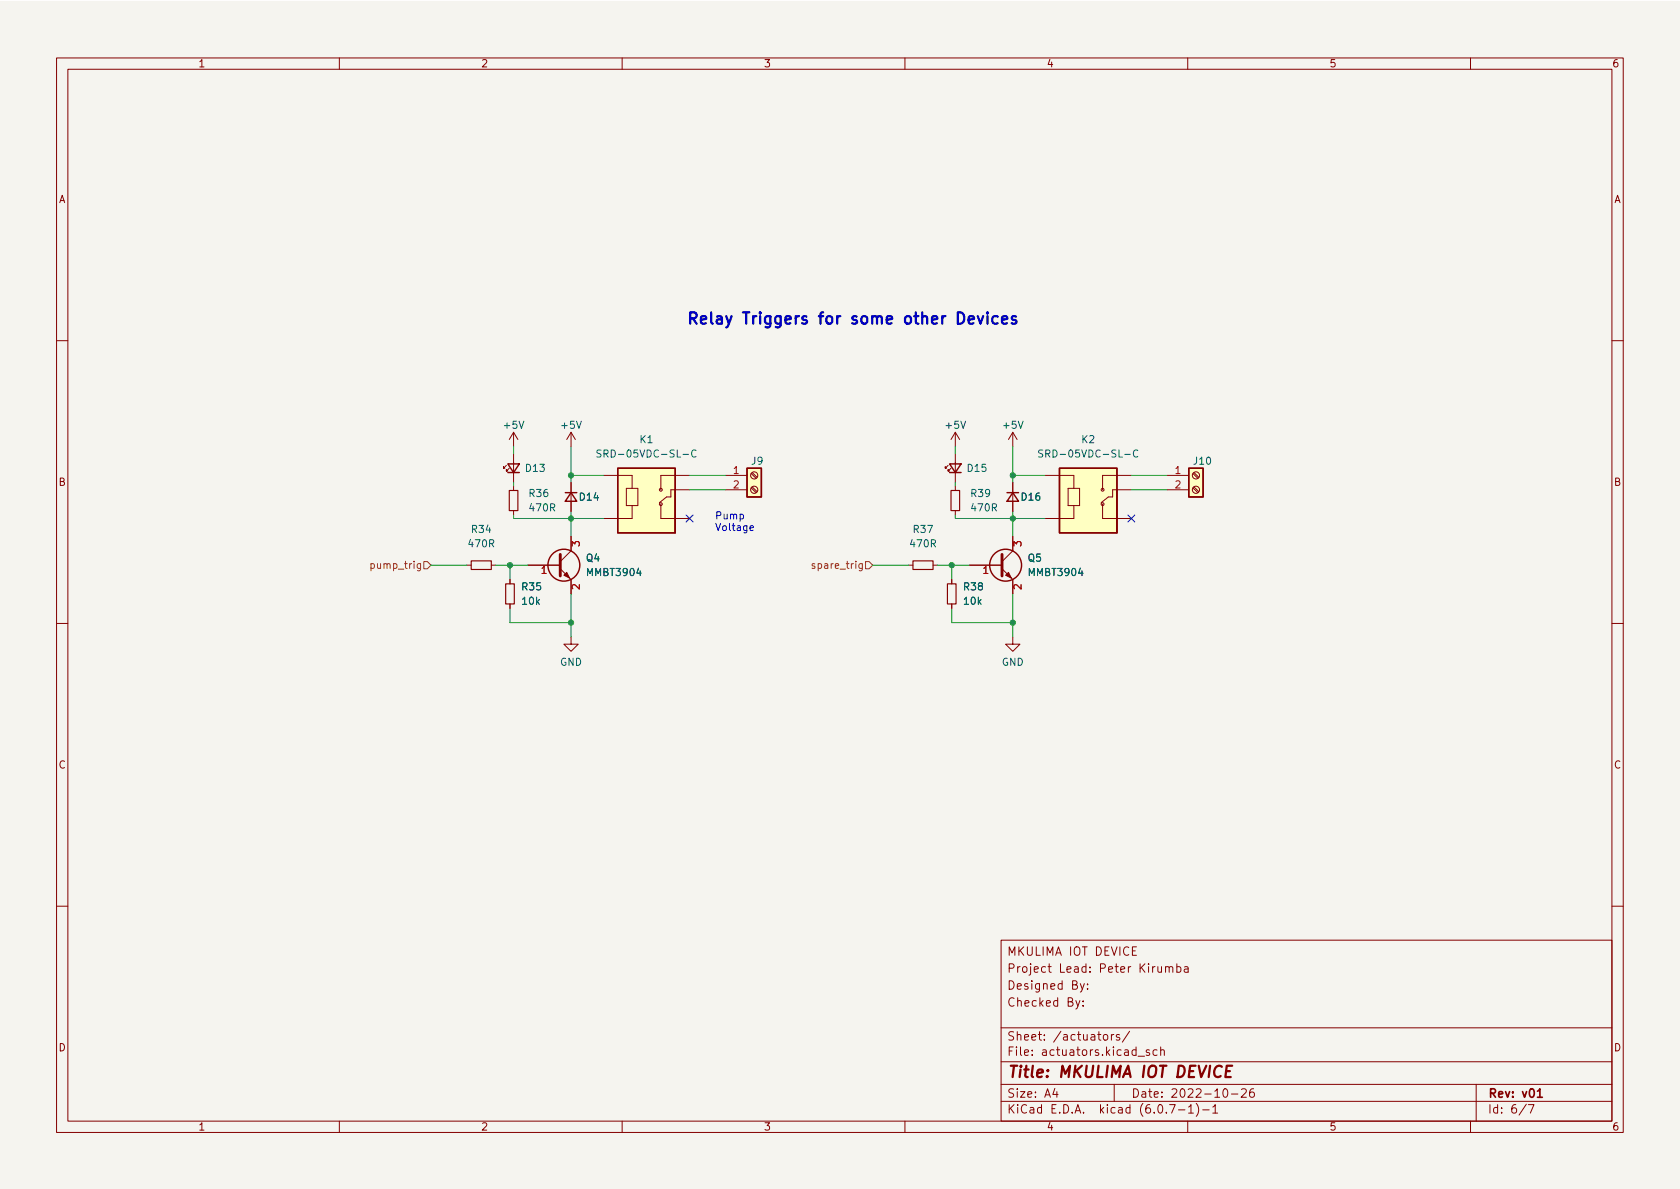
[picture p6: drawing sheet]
<svg xmlns="http://www.w3.org/2000/svg" width="297mm" height="210mm" viewBox="0 0 297 210" stroke-linecap="round" stroke-linejoin="round" font-family="sans-serif">
<path d="M0 .2h297v210.1h-297z" fill="#f5f4ef" stroke="#f5f4ef" stroke-width=".18"/>
<g fill="none" stroke="#840000" stroke-width=".18">
<path d="M10 10.2h277v190.1h-277zM12 12.2h273v186.1h-273zM60 10.2v2M110 10.2v2M160 10.2v2M210 10.2v2M260 10.2v2M10 60.2h2M90.8 76.4v2.6M90.8 76.4l-.8 1.3M90.8 76.4l.8 1.3M101 76.4v2.6"/>
<path d="M101 76.4l-.8 1.3M101 76.4l.7 1.3M168.9 76.4v2.6M168.9 76.4l-.8 1.3M168.9 76.4l.8 1.3M179.1 76.4l-.8 1.3M179.1 76.4v2.6M179.1 76.4l.7 1.3M285 60.2h2M82.5 99.9h.8M86.9 99.9h.7M89.5 82.3l-.5 .5v-.3v.3h.3"/>
<path d="M90 82.8l-.5 .5v-.2v.2h.3M90.8 80.3v5M90.8 86v.7M90.8 90.3v.8M93.3 99.9h5.8M101 85.3v5.1M101 94.9v2.5l-1.9 1.9M106.7 84.1h5.1v2.3M110.7 86.4h2.1v3h-2.1zM111.8 89.4v2.3h-5.1M116.8 89.1v2.6h5.1M121.9 84.1h-5.1v2.5"/>
<path d="M121.9 86.6h-3.3v1.3h-.7l-1.3 1M128.3 84.1h3.8M128.3 86.6h3.8M132.8 86.3l.9 .8M132.8 83.7l.9 .9M133 86.1l.9 .8M133 83.6l.9 .8M160.7 99.9h.7M165 99.9h.7M167.6 82.3l-.5 .5v-.3v.3h.3M168.1 82.8l-.5 .5v-.2v.2h.3M168.9 80.3v5"/>
<path d="M168.9 86v.7M168.9 90.3v.8M171.4 99.9h5.8M179.1 85.3v5.1M179.1 94.9v2.5l-1.9 1.9M184.8 84.1h5.1v2.3M188.8 86.4h2.1v3h-2.1zM189.9 89.4v2.3h-5.1M194.9 89.1v2.6h5.1M200 84.1h-5.1v2.5M200 86.6h-3.3v1.3h-.7l-1.3 1M206.4 84.1h3.8"/>
<path d="M206.4 86.6h3.8M210.9 86.3l.9 .8M210.9 83.7l.9 .9M211.1 86.1l.9 .8M211.1 83.6l.9 .8M10 110.2h2M90.2 102.5v.7M90.2 106.8v.8M99.1 100.6l1.9 1.9v2.5M101 112.6v1.3h1.2l-1.2 1.3-1.3-1.3h1.3M168.3 102.5v.7M168.3 106.8v.8"/>
<path d="M177.2 100.6l1.9 1.9v2.5M179.1 112.6v1.3h1.2l-1.2 1.3-1.3-1.3h1.3M285 110.2h2M10 160.2h2M177 166.3h108v32h-108zM190.2 176.9l.4 1M190.9 176.9l-.5 1.4-.2 .1M191 173.9l.4 1M191.5 177.8v.1M191.5 177v.1M191.7 173.9l-.5 1.4-.2 .1M192.3 174.8v.1"/>
<path d="M192.3 174v.1M200.2 168.1h.5M200.9 167.4h-.7v1.5h.7M204.7 170.9l.1 1h.3l.3-.1M205.4 170.9v1M206.1 171.1l.2-.2 .3 .1 .1 .9M206.1 170.9v1M206.7 171.1l.2-.2 .4 .1 .1 .9M208.1 171l.4-.1 .3 .3v.4l-.2 .3h-.5M208.1 170.4v1.5M209.4 171h.6l.1 .9M210.1 171.3l-.5 .1a.29 .29 0 0 0-.2 .2 .29 .29 0 0 0 .2 .3h.5"/>
<path d="M285 160.2h2M60 198.3v2M110 198.3v2M160 198.3v2M177 194.8h108M177 191.8h108M177 187.8h108M177 181.8h108M186.5 192.5l-.4 1h1M186.9 193v1M195.1 183.1l.3-.2 .4 .2 .1 .5-.2 .3h-.3l-.3-.1zM196.5 182.9v1"/>
<path d="M196.9 182.9l-.3 .1-.1 .2M197 191.8v3M197.9 183l-.3-.1-.2 .2v.3l.5 .1v.4h-.5M199.7 182.4l-1.3 1.9M201.2 186.8h1.2M203.2 185.7l-.3-.1-.3 .2 .1 .3 .5 .1v.4h-.6M204.6 185.7l-.5-.1-.2 .3v.4l.1 .3h.6M205.2 185.8l.2-.2 .4 .1 .1 .9M205.2 185.1v1.5M206.8 195.3h1l-.7 1.5M208.4 196.3h1.1M210 198.3v2"/>
<path d="M210.1 195.8l.5-.5v1.5M210.1 196.8h.9M211.5 195.1a1.72 1.72 0 0 1 0 2.3M212.6 196.3h1.2M214.4 195.8l.5-.5v1.5M214.4 196.8h.9M216.4 192.6l.2-.1a.81 .81 0 0 1 .6 .7 .81 .81 0 0 1-.3 .8h-.2a.81 .81 0 0 1-.6-.6 .81 .81 0 0 1 .3-.8zM217.7 193.5h1.2M219.5 192.7l.6-.2 .2 .2 .1 .3-1 1h1M221.6 192.5a.59 .59 0 0 0-.7 .7v.5l.2 .3h.4l.2-.1 .1-.5-.2-.2-.4-.1-.3 .3M260 198.3v2M261 191.8v6.5"/>
<path d="M269.9 195.3l-1.3 1.9M270.2 195.3h1l-.6 1.5"/>
<circle cx="116.8" cy="89.1" r=".25"/>
<circle cx="116.8" cy="86.6" r=".25"/>
<circle cx="133.3" cy="86.6" r=".63"/>
<circle cx="133.3" cy="84.1" r=".63"/>
<circle cx="194.9" cy="89.1" r=".25"/>
<circle cx="194.9" cy="86.6" r=".25"/>
<circle cx="211.5" cy="86.6" r=".63"/>
<circle cx="211.5" cy="84.1" r=".63"/>
</g>
<path d="M271.8 193l.5-.5v1.5M271.8 194h.9" fill="none" stroke="#840000" stroke-width=".3"/>
<path d="M216.8 189.4h.7M217.9 188.5h-1l-.2 2h.9" fill="none" stroke="#840000" stroke-width=".4"/>
<g fill="none" stroke="#840000" stroke-width=".25">
<path d="M89.8 82h2l-1 1.6zM89.8 83.6h2M99.9 87.1h2.1M101 87.1l1 1.5h-2.1zM109.2 82.8h10.2v11.4h-10.2zM119.4 86.6v7.6M132.1 82.8h2.5v5.1h-2.5zM167.9 82h2l-1 1.6zM167.9 83.6h2M178.1 87.1h2M179.1 87.1l1 1.5h-2zM187.3 82.8h10.2v11.4h-10.2z"/>
<path d="M197.5 86.6v7.6M210.2 82.8h2.5v5.1h-2.5z"/>
<circle cx="99.7" cy="99.9" r="2.82"/>
<circle cx="177.8" cy="99.9" r="2.82"/>
</g>
<g fill="#ffffc2" stroke="#ffffc2" stroke-width=".18">
<path d="M132.1 82.8h2.5v5.1h-2.5z"/>
<path d="M210.2 82.8h2.5v5.1h-2.5z"/>
<path d="M187.3 82.8h10.2v11.4h-10.2z"/>
<path d="M109.2 82.8h10.2v11.4h-10.2z"/>
</g>
<path d="M83.3 99.2h3.6v1.5h-3.6zM90 86.7h1.6v3.6h-1.6zM161.4 99.2h3.6v1.5h-3.6zM168.1 86.7h1.6v3.6h-1.6zM89.4 103.2h1.5v3.6h-1.5zM167.5 103.2h1.5v3.6h-1.5z" fill="none" stroke="#840000" stroke-width=".2"/>
<path d="M106.3 79.6h-.5l-.2 .1v.3l.5 .3 .2 .3-.3 .2h-.5M123.1 79.7a.6 .6 0 0 0-.9 .4 .6 .6 0 0 0 .6 .7l.3-.1M184.4 79.6h-.5l-.2 .1v.3l.5 .3 .2 .3-.3 .2h-.5M201.2 79.7a.6 .6 0 0 0-.9 .4 .6 .6 0 0 0 .6 .7l.3-.1" fill="none" stroke="#006464" stroke-width=".18"/>
<path d="M99.1 98v3.8M177.2 98v3.8" fill="none" stroke="#840000" stroke-width=".51"/>
<g fill="#840000" stroke="#840000" stroke-width=".18">
<path d="M177.8 101.7l.5-.5 .5 1z"/>
<path d="M100.2 101.2l.5 1-1-.5z"/>
</g>
<path d="M74.9 99.3h.7l.6 .6-.6 .7h-.7zM144.1 99.7h-.3l-.2 .2v.1l.5 .2v.3h-.5M153 99.3h.7l.6 .6-.6 .7h-.7z" fill="none" stroke="#725600" stroke-width=".18"/>
<path d="M132.6 93.4l.6-.1v-.3h-.4l-.2 .2 .1 .6h.5" fill="none" stroke="#0000c2" stroke-width=".18"/>
<path d="M172.9 55.9l.5 1.3 .4-1.3M174.6 55.2l-.1 .1 .1 .1 .1-.1-.1-.1v.2M174.6 55.9v1.3M176.4 56l-.6-.1-.4 .4v.6l.2 .2 .2 .1 .6-.1M177.2 56.6l.9-.2-.1-.4-.6-.1-.2 .3 .1 .9 .1 .1 .6-.1M179.6 56l-.4-.1-.3 .3 .1 .3 .6 .2 .1 .2-.1 .2-.2 .1-.5-.1" fill="none" stroke="#0000c2" stroke-width=".4"/>
<g fill="none" stroke="#009600" stroke-width=".18">
<path d="M90.8 79v1.3M101 79v6.3M168.9 79v1.3M179.1 79v6.3M76.2 99.9h6.3M87.6 99.9h5.7M90.2 99.9v2.6M90.8 85.3v.7M90.8 91.1v.6h15.9M101 90.4v4.5M101 84.1h5.7M121.9 84.1h6.4"/>
<path d="M121.9 86.6h6.4M154.3 99.9h6.4M165.7 99.9h5.7M168.3 99.9v2.6M168.9 91.1v.6h15.9M168.9 85.3v.7M179.1 90.4v4.5M179.1 84.1h5.7M200 84.1h6.4M200 86.6h6.4M90.2 107.6v2.5h10.8M101 105v7.6"/>
<path d="M168.3 107.6v2.5h10.8M179.1 105v7.6"/>
</g>
<path d="M121.3 91.1l1.2 1.2M122.5 91.1l-1.2 1.2M199.4 91.1l1.2 1.2M200.6 91.1l-1.2 1.2" fill="none" stroke="#000084" stroke-width=".18"/>
<g fill="#009600" stroke="#009600" stroke-width=".18">
<circle cx="90.2" cy="99.9" r=".46"/>
<circle cx="101" cy="84.1" r=".46"/>
<circle cx="101" cy="91.7" r=".46"/>
<circle cx="101" cy="110.1" r=".46"/>
<circle cx="179.1" cy="91.7" r=".46"/>
<circle cx="168.3" cy="99.9" r=".46"/>
<circle cx="179.1" cy="110.1" r=".46"/>
<circle cx="179.1" cy="84.1" r=".46"/>
</g>
<text font-size="2.8" fill="#0000c2" x="121.3" y="57.3">Relay Triggers for some other Devices</text>
<text font-size="2.8" fill="#840000" x="178" y="190.6">Title: MKULIMA IOT DEVICE</text>
<g font-size="2.1" fill="#840000">
<text x="178" y="172">Project Lead: Peter Kirumba</text>
<text x="178" y="169">MKULIMA IOT DEVICE</text>
<text x="178" y="178">Checked By:</text>
<text x="178" y="175">Designed By:</text>
<text x="178" y="184">Sheet: /actuators/</text>
<text x="178" y="186.7">File: actuators.kicad_sch</text>
<text x="178" y="196.9">KiCad E.D.A. kicad (6.0.7-1)-1</text>
<text x="178" y="194.1">Size: A4</text>
<text x="200" y="194.1">Date: 2022-10-26</text>
<text x="263" y="194.1">Rev: v01</text>
<text x="263" y="196.9">Id: 6/7</text>
</g>
<g font-size="1.8" fill="#840000">
<text x="35" y="11.9">1</text>
<text x="85" y="11.9">2</text>
<text x="135" y="11.9">3</text>
<text x="185" y="11.9">4</text>
<text x="235" y="11.9">5</text>
<text x="285" y="11.9">6</text>
<text x="10.3" y="35.9">A</text>
<text x="285.3" y="35.9">A</text>
<text x="10.3" y="85.9">B</text>
<text x="285.3" y="85.9">B</text>
<text x="10.3" y="135.9">C</text>
<text x="285.3" y="135.9">C</text>
<text x="10.3" y="185.9">D</text>
<text x="285.3" y="185.9">D</text>
<text x="35" y="199.9">1</text>
<text x="85" y="199.9">2</text>
<text x="135" y="199.9">3</text>
<text x="185" y="199.9">4</text>
<text x="235" y="199.9">5</text>
<text x="285" y="199.9">6</text>
</g>
<g font-size="1.8" fill="#006464">
<text x="89.2" y="75.8">+5V</text>
<text x="99.4" y="75.8">+5V</text>
<text x="167.3" y="75.8">+5V</text>
<text x="177.5" y="75.8">+5V</text>
<text x="93" y="83.4">D13</text>
<text x="106.9" y="80.9">SRD-05VDC-SL-C</text>
<text x="113.2" y="78.4">K1</text>
<text x="132.9" y="82.2">J9</text>
<text x="171.1" y="83.4">D15</text>
<text x="185" y="80.9">SRD-05VDC-SL-C</text>
<text x="191.3" y="78.4">K2</text>
<text x="211.1" y="82.2">J10</text>
<text x="93.6" y="87.9">R36</text>
<text x="102.5" y="88.5">D14</text>
<text x="171.8" y="87.9">R39</text>
<text x="180.6" y="88.5">D16</text>
<text x="83.5" y="94.2">R34</text>
<text x="93.8" y="90.4">470R</text>
<text x="161.6" y="94.2">R37</text>
<text x="171.9" y="90.4">470R</text>
<text x="83" y="96.8">470R</text>
<text x="103.7" y="99.3">Q4</text>
<text x="104" y="101.8">MMBT3904</text>
<text x="161.1" y="96.8">470R</text>
<text x="181.8" y="99.3">Q5</text>
<text x="182.1" y="101.8">MMBT3904</text>
<text x="92.4" y="104.4">R35</text>
<text x="92.4" y="106.9">10k</text>
<text x="170.5" y="104.4">R38</text>
<text x="170.5" y="106.9">10k</text>
<text x="99" y="117.7">GND</text>
<text x="177.1" y="117.7">GND</text>
</g>
<g font-size="1.8" fill="#a90000">
<text x="129.7" y="83.8">1</text>
<text x="207.8" y="83.8">1</text>
<text x="129.7" y="86.4">2</text>
<text x="207.8" y="86.4">2</text>
<text x="95.7" y="101.5">1</text>
<text x="102.5" y="96.6" transform="rotate(-90 102.5 96.6)">3</text>
<text x="173.8" y="101.5">1</text>
<text x="180.6" y="96.6" transform="rotate(-90 180.6 96.6)">3</text>
<text x="102.5" y="104.2" transform="rotate(-90 102.5 104.2)">2</text>
<text x="180.6" y="104.2" transform="rotate(-90 180.6 104.2)">2</text>
</g>
<g font-size="1.8" fill="#0000c2">
<text x="126.4" y="91.8">Pump</text>
<text x="126.4" y="93.9">Voltage</text>
</g>
<g font-size="1.8" fill="#725600">
<text x="66.1" y="100.6">pump_trig</text>
<text x="144.3" y="100.6">spare_trig</text>
</g>
</svg>
